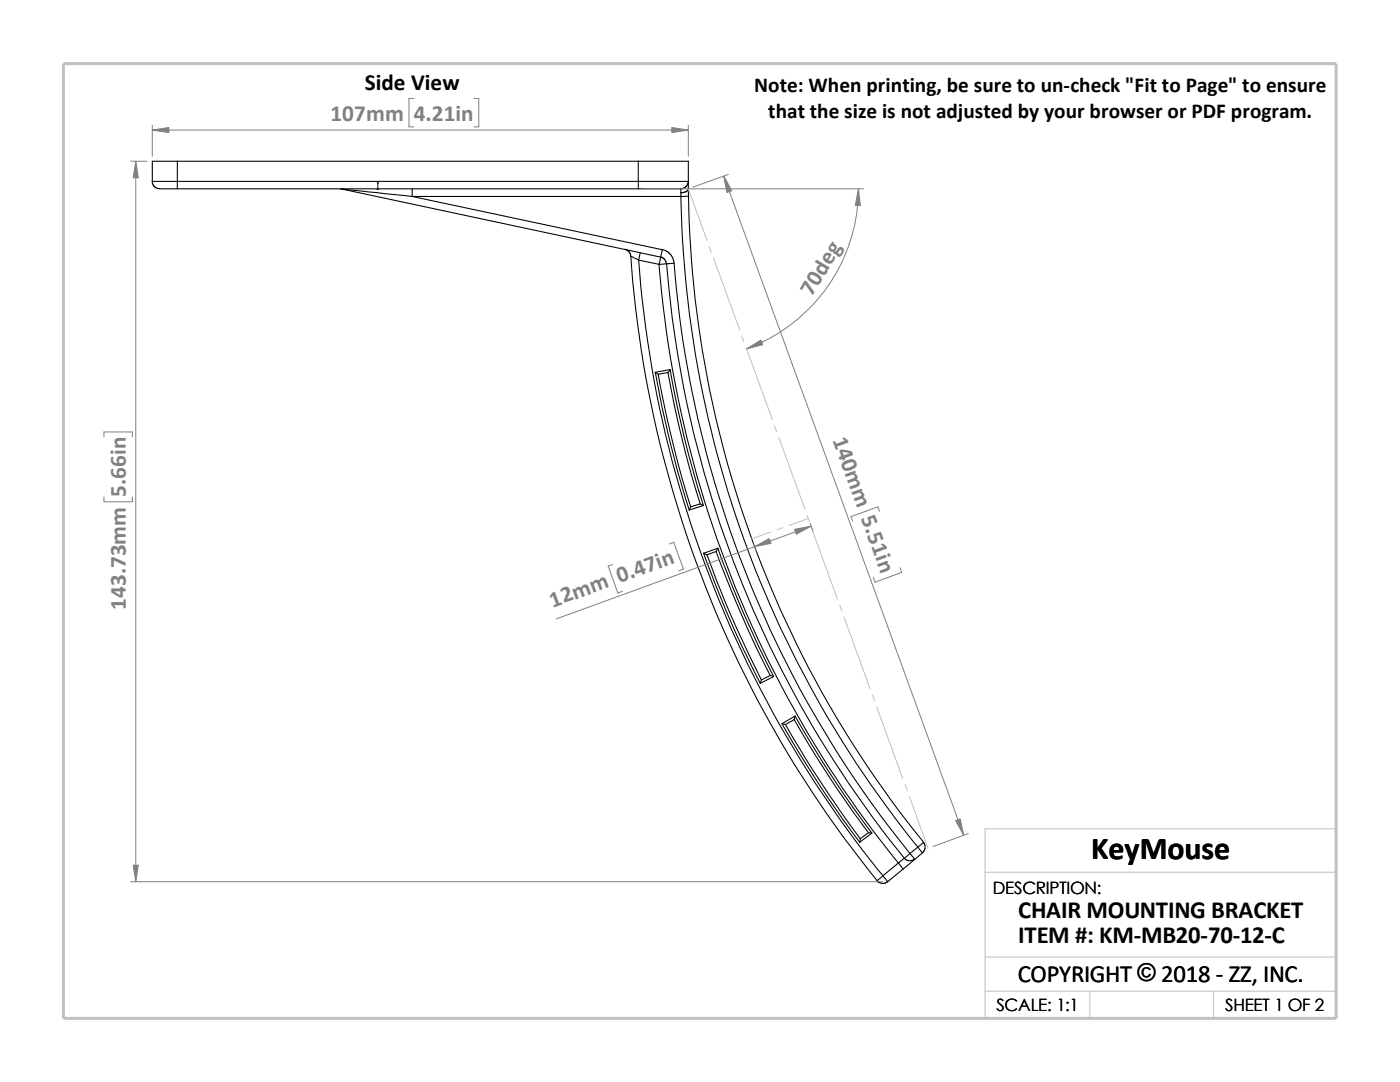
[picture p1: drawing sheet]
<svg xmlns="http://www.w3.org/2000/svg" width="279mm" height="216mm" viewBox="0 0 279 216" stroke-linecap="round" stroke-linejoin="round" font-family="sans-serif">
<g fill="none" stroke="#c0c0c0" stroke-width=".2">
<path d="M137.4 37.7l3.7 10.3M141.5 49.1l.4 1.2M142.4 51.5l5.2 14.3M148 67.1l.5 1.1M148.9 69.4l5.2 14.3M154.6 85l.4 1.1M155.4 87.3l5.3 14.3M153.9 106.1l-3.9 1.4M156.3 105.3l-1.2 .4M161.1 102.8l.4 1.3M161.3 103.5l-3.9 1.4M161.9 105.2l5.2 14.3"/>
<path d="M167.6 120.7l.4 1.2M168.4 123.1l5.3 14.4M174.1 138.6l.4 1.2M175 141.1l5.2 14.3M180.6 156.5l.5 1.2M181.5 158.9l3.7 10.3M196.6 174h70.1M196.6 197.8h70.1M196.6 191h70.1M217.5 197.8v5.4M242.2 197.8v5.4M26.8 203.2h239.9v-37.8h-70.1v37.8"/>
</g>
<path d="M12.7 12.7h254v190.5h-254z" fill="none" stroke="#c0c0c0" stroke-width=".59"/>
<g fill="none" stroke="#000" stroke-width=".21">
<path d="M30.4 36.2h5M30.4 36.2v.3l.3 .6 .8 .5 3.9 .1M35.4 36.2v1.5M35.4 32.2h-5v4M35.4 32.2v4M35.4 36.2h92M35.4 32.2h92M35.4 37.7h92M67.9 37.7h.3M68.2 37.7l63.7 13.6M68.2 37.7l14.1 1.5M82.3 39.2l49.9 10.6-.3 1.5"/>
<path d="M82.3 39.2h53.6M82.3 37.7v1.5M127.4 37.7h8.5v.7M127.4 32.2v4M127.4 36.2h10M127.4 36.2v1.5M127.4 32.2h10v4M135.9 38.4v.8M135.9 38.4h.1M135.9 39.2a211.6 211.6 0 0 0 47.3 129.8M137.4 37.7a1.31 1.31 0 0 1-1.5 .7M137.4 37.7v1.5"/>
<path d="M137.4 37.7h.1M137.4 36.2l-.2 .7-.4 .4-.6 .3h-.3M137.4 37.7a1.27 1.27 0 0 1-1.5 .7M137.4 36.2v1.5M137.4 39.2h-1.5M137.4 39.2a209.8 209.8 0 0 0 46.9 128.9M124.7 49.7l.9 .5 .3 .9 1.6 .8M125.9 51.1a222.3 222.3 0 0 0 49.1 124.6M127.5 51.9l4 .8M127.5 51.9a220.2 220.2 0 0 0 48.7 122.8M127.8 50.4l-.3 1.5M131.5 52.7a216.5 216.5 0 0 0 47.8 119.5"/>
<path d="M131.9 51.3l.7 .4 .4 .9M131.9 51.3l-.4 1.4M132.2 49.8l.9 .4 .7 .6 .4 .6 .3 1.1M133.1 52.6a215.2 215.2 0 0 0 47.4 118.6M134.5 52.5l-3 .2M134.5 52.5a213.9 213.9 0 0 0 47.1 117.8M130.8 74.3a219 219 0 0 0 6.7 27.5M131.4 74.7a219.5 219.5 0 0 0 6.4 26.4M133.3 74.3a208.7 208.7 0 0 0 6.4 26.2M133.7 73.7l-.4 .6-1.9 .4M133.7 73.7l-2.9 .6 .6 .4M133.7 73.7a204.5 204.5 0 0 0 6.7 27.1"/>
<path d="M139.7 100.5l.7 .4-2.9 .9M139.7 100.5l-1.9 .6-.3 .7M140.4 110.4a209.4 209.4 0 0 0 11.3 26M141.1 110.7a212.3 212.3 0 0 0 10.8 24.9M142.9 110a225.8 225.8 0 0 0 10.8 24.8M143.3 109.4l-.3 .6-1.9 .7M143.3 109.4l-2.9 1 .7 .3M143.3 109.4a206 206 0 0 0 11.1 25.6M151.9 135.7l-.2 .7M153.7 134.8l.7 .2-2.7 1.4M153.7 134.8l-1.8 .9M156 144.4a227.4 227.4 0 0 0 15.6 23.7"/>
<path d="M156.1 144.4l.7 .2M156.8 144.6a231.3 231.3 0 0 0 14.9 22.7M158.5 143.6a216.4 216.4 0 0 0 14.8 22.6M158.7 142.9l-.2 .7-1.7 1M158.7 142.9l-2.6 1.5M158.7 142.9a210.2 210.2 0 0 0 15.3 23.3M171.7 167.3l-.1 .8M173.3 166.2h.7l-2.4 1.9M173.3 166.2l-1.6 1.1M175 175.7l.3 .3 .7 .3 .6-.1 .6-.3M176.2 174.8l-1.2 .9M176.2 174.8l1 1.1"/>
<path d="M179.3 172.2l-3.1 2.6M179.3 172.2l1 1.2M180.3 173.4l-3.1 2.5M180.5 171.2l.8 .5h.6l.6-.3M180.5 171.2l-1.2 1M181.6 170.3l-1.1 .9M181.6 170.3l1 1.2M182.6 171.4l-2.3 2M183.2 169l1-.9 .2 .1 .2 .5v.6l-.5 .9M183.2 169l.9 1.2M183.2 169l-1.6 1.3M184.1 170.2l-1.5 1.2"/>
</g>
<path d="M75.4 36.3l.1 .4h-.2z" fill="#00f" stroke="#00f" stroke-width=".2"/>
<path d="M75.3 37.7h.3M75.3 37.5l.3 .3M75.4 37.7h.1M75.4 36.3v1.5M75.5 37.5l-.3 .3" fill="none" stroke="#00f" stroke-width=".2"/>
<g fill="none" stroke="#808080" stroke-width=".2">
<path d="M82.6 19.6h-1v5.7h1M94.6 19.6h.9v5.7h-.9M26.1 32.2h3.3M27.1 32.2v143.7M30.4 26h107M30.4 25v6.2M128.4 37.7h43.9M137.4 25v6.2M144.4 35.1l47.9 131.6M145.4 34.8l-7.1 2.5M171.3 37.7a33.9 33.9 0 0 1-22.3 31.9M20.7 87.2v-1h5.7v1"/>
<path d="M20.7 99.1v1h5.7v-1M122.3 112.6l-.9 .3 1.9 5.4 .9-.3M133.6 108.5l.9-.3 1.9 5.3-.9 .4M150.4 108.5l.5 1.5M161.7 104.4l.5 1.5M161.9 105l-50.9 18.5M175.5 102l-.3-.9-5.4 2 .4 .9M179.6 113.3l.4 .9-5.4 2-.3-1M26.1 175.9h150M193.3 166.3l-7.1 2.6"/>
</g>
<g fill="#808080" stroke="#808080" stroke-width=".2">
<path d="M144.4 35.1l1.6 3-.9 .3z"/>
<path d="M190.7 163.7l.9-.3 .7 3.3z"/>
<path d="M158.6 105.6l3.3-.6-3 1.6z"/>
<path d="M150.6 109.1l2.9-1.6 .4 .9z"/>
<path d="M149 69.6l2.8-1.7 .4 .9z"/>
<path d="M171.3 37.7l.4 3.3h-1z"/>
<path d="M30.4 26l3.3-.6v1.1z"/>
<path d="M134.1 25.4l3.3 .6-3.3 .5z"/>
<path d="M27.1 32.2l.5 3.3h-1z"/>
<path d="M26.6 172.6h1l-.5 3.3z"/>
</g>
<text font-size="6.4" x="217.8" y="171.4">KeyMouse</text>
<g font-size="4.9">
<text x="203.2" y="183.2">CHAIR MOUNTING BRACKET</text>
<text x="203.2" y="188.1">ITEM #: KM-MB20-70-12-C</text>
<text x="203.1" y="195.9">COPYRIGHT © 2018 - ZZ, INC.</text>
<text x="227" y="195.8">©</text>
</g>
<text font-size="4.6" x="72.8" y="18">Side View</text>
<g font-size="4.6" fill="#808080">
<text x="66" y="24.1">107mm</text>
<text x="82.6" y="24.1">4.21in</text>
<text x="162" y="59.3" transform="rotate(-59 162 59.3)">70deg</text>
<text x="166.1" y="87.8" transform="rotate(70 166.1 87.8)">140mm 5.51in</text>
<text x="25.1" y="99.1" transform="rotate(-90 25.1 99.1)">5.66in</text>
<text x="25.1" y="121.8" transform="rotate(-90 25.1 121.8)">143.73mm</text>
<text x="110.2" y="121.2" transform="rotate(-20 110.2 121.2)">12mm 0.47in</text>
</g>
<g font-size="4.2">
<text x="150.5" y="18.4">Note: When printing, be sure to un-check &quot;Fit to Page&quot; to ensure</text>
<text x="153.3" y="23.6">that the size is not adjusted by your browser or PDF program.</text>
</g>
<g font-size="3.4">
<text x="198.2" y="178.5">DESCRIPTION:</text>
<text x="198.8" y="201.7">SCALE: 1:1</text>
<text x="244.5" y="201.7">SHEET 1 OF 2</text>
</g>
</svg>
